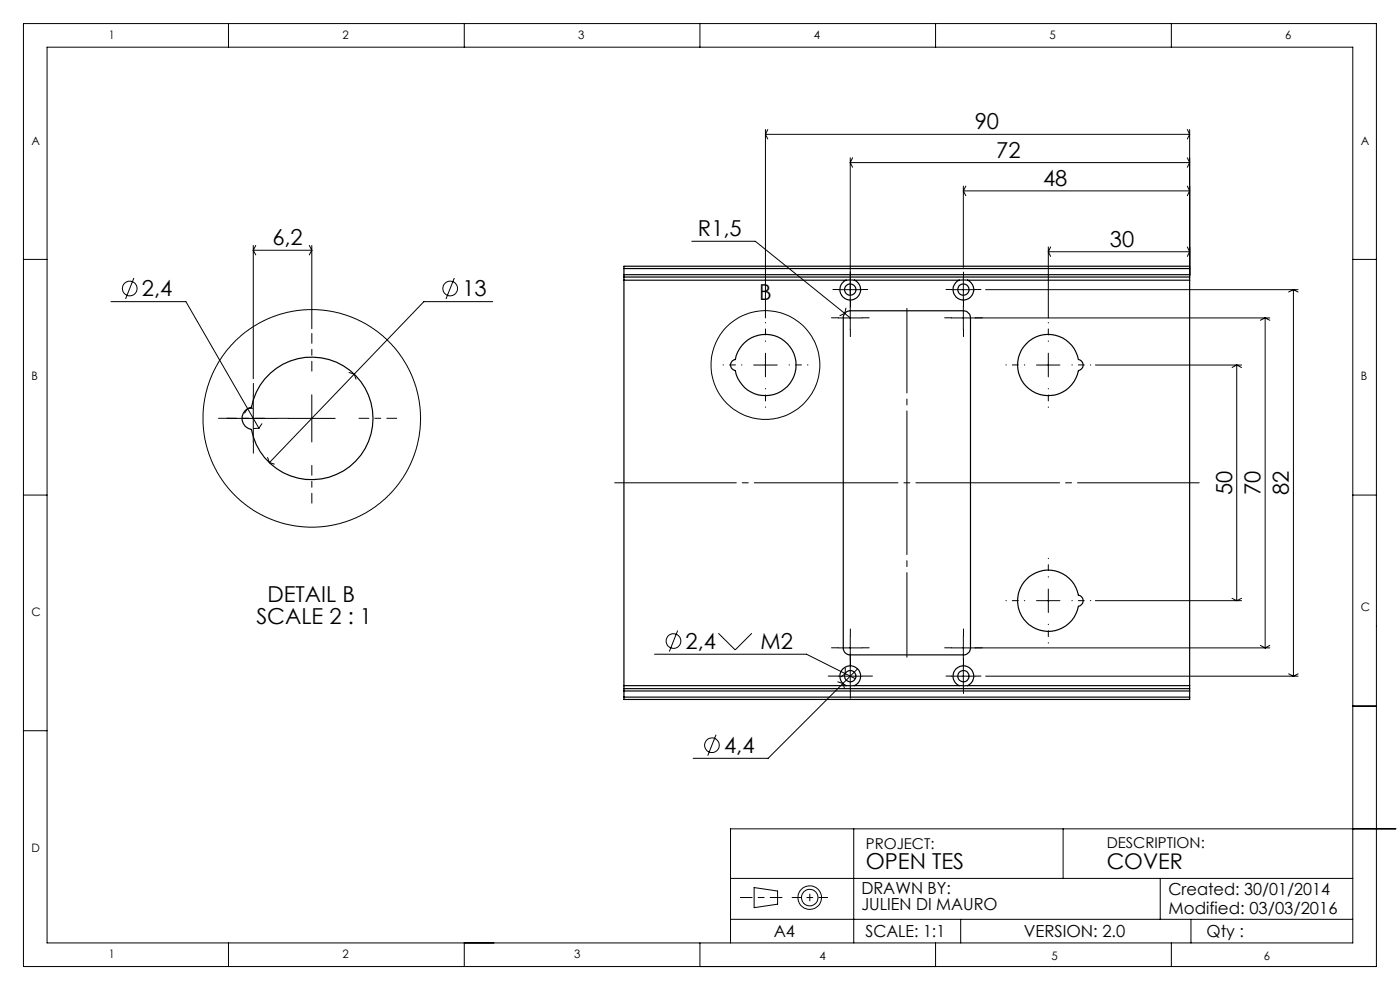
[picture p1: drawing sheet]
<svg xmlns="http://www.w3.org/2000/svg" width="297mm" height="210mm" viewBox="0 0 297 210" stroke-linecap="round" stroke-linejoin="round" font-family="sans-serif">
<g fill="none" stroke="#000" stroke-width=".21">
<path d="M5 5h287v200h-287zM10 10h277v190h-277zM48.5 5v5M98.5 5v5M148.5 5v5M198.5 5v5M248.5 5v5M162.4 27.5v39.9M162.4 28.5h90M162.4 28.5l.5 1M162.9 27.5l-.5 1M180.4 33.5v30.4"/>
<path d="M180.4 34.5h72M180.4 34.5l.5 1M180.9 33.5l-.5 1M204.4 39.5v17.2M204.9 39.5l-.5 1M251.9 39.5l.5 1M251.9 27.5l.5 1M251.9 33.5l.5 1M252.4 27.5v30.9M252.4 28.5l-.5 1M252.4 34.5l-.5 1M5 55h5"/>
<path d="M28.4 59l-1.8 4.4M53.7 52.1v28.3M53.7 53.1h12.4M53.7 53.1l.6 1M54.3 52.1l-.6 1M65.6 52.1l.5 1M66.1 52.1v17.6M66.1 53.1l-.5 1M96.4 59l-1.8 4.4M146.8 51.2h13.4l19 15.3M204.4 58.9v5M204.4 40.5h48"/>
<path d="M204.4 40.5l.5 1M222.4 52.4v15M222.4 53.4h30M222.4 53.4l.5 1M222.9 52.4l-.5 1M251.9 52.4l.5 1M252.4 40.5l-.5 1M252.4 53.4l-.5 1M287 55h5M23.5 64h15.9l15.5 26.8M74 79l1.1 .4 .4 1M104.5 64h-14.6l-32.8 34.1"/>
<path d="M159.9 77.4h5M162.4 74.9v5M177.9 61.4h5M177.9 67.4h5M179.2 66.5l1.2 .9M179.2 66.5l-1 .4M179.5 65.4l-.3 1.1M180.4 64.9v5M201.9 61.4h5M204.4 64.9v5M209.1 61.4h66.3M219.9 77.4h5"/>
<path d="M222.4 74.9v5M232.4 77.4h31M262.4 77.4v50M262.4 77.4l1 .6M262.4 77.4l-1 .6M268.4 67.4v70M268.4 67.4l1 .5M268.4 67.4l-1 .5M269.4 67.4h-67.5M274.4 61.4v82M274.4 61.4l1 .5M274.4 61.4l-1 .5"/>
<path d="M48.7 88.8h10M53.7 86.6l-1.2 .1-.6 .9M53.7 83.7v10.1M54.9 90.8l-1.1 .1M55.6 89.9l-.7 .9M56.8 97l.3 1.1M57.1 98.1l1.1 .4M61.1 88.8h10M66.1 83.7v10.1M5 105h5M287 105h5M138.9 138.8h32.2l10.3 5.2"/>
<path d="M143.8 133.8l-1.8 4.4M152.4 134.3l3.6 3.6 3.5-3.6M177.9 137.4h5M180.4 134.9v5M204.4 134.9v5M219.9 127.4h5M222.4 124.9v5M232.4 127.4h31M261.4 126.9l1 .5M263.4 126.9l-1 .5M267.4 136.9l1 .5M269.4 137.4h-67.5"/>
<path d="M269.4 136.9l-1 .5M5 155h5M151.9 155.8l-1.8 4.5M177.7 144.6l1.1 .4 .4 1.1M177.9 143.4h5M179.3 141.7v1.2l-.9 .7M180.4 140.9v5M181.9 141.9l-19 19h-15.9M201.9 143.4h5M204.4 140.9v5M209.1 143.4h66.3M273.4 142.9l1 .5"/>
<path d="M275.4 142.9l-1 .5M287 149.8h5M181.1 175.8v24.2M225.5 175.8v10.5M296.1 175.8h-141.1v24.2M155 186.3h132M155 195h132M160 188.3l5 .7v2.8l-5 .7zM203.8 195v5M246.1 186.3v8.7M252.7 195v5M48.5 200v5"/>
<path d="M98.5 200v5M148.5 200v5M198.5 200v5M248.5 200v5"/>
<circle cx="27.5" cy="61.2" r="1.55"/>
<circle cx="95.5" cy="61.2" r="1.55"/>
<circle cx="162.4" cy="77.4" r="11.5"/>
<circle cx="66.1" cy="88.8" r="23.1"/>
<circle cx="142.9" cy="136" r="1.55"/>
<circle cx="151" cy="158.1" r="1.56"/>
<circle cx="171.8" cy="190.4" r="1.76"/>
<circle cx="171.8" cy="190.4" r="2.49"/>
</g>
<path d="M157.4 77.4h-4M162.4 72.4v-4M167.4 77.4h4M217.4 77.4h-4M222.4 72.4v-4M227.4 77.4h4M162.4 82.4v4M222.4 82.4v4M217.4 127.4h-4M222.4 122.4v-4M222.4 132.4v4M227.4 127.4h4" fill="none" stroke="#000" stroke-width=".21" stroke-dasharray="30.5 1.3 1.3 1.3" stroke-dashoffset="30.4"/>
<g fill="none" stroke="#000" stroke-width=".21" stroke-dasharray="30.5 1.3 1.3 1.3">
<path d="M180.4 58.9v-1.2M204.4 58.9v-1.2M177.9 61.4h-1.2M177.9 67.4h-1.5M180.4 63.9v1.2M180.4 64.9v-1.5M180.4 69.9v1.5M182.9 61.4h1.2M182.9 67.4h1.5M201.9 61.4h-1.2M201.9 67.4h-1.5M204.4 63.9v1.2"/>
<path d="M204.4 64.9v-1.5M204.4 69.9v1.5M206.9 61.4h1.2M206.9 67.4h1.5M48.8 88.7h-2.4M53.8 83.7v-2.4M53.8 93.7v2.4M58.8 88.7h2.4M177.9 137.4h-1.5M180.4 134.9v-1.5M180.4 139.9v1.5M182.9 137.4h1.5"/>
<path d="M201.9 137.4h-1.5M204.4 134.9v-1.5M204.4 139.9v1.5M206.9 137.4h1.5M177.9 143.4h-2.2M180.4 140.9v-2.2M180.4 145.9v2.2M182.9 143.4h2.2M201.9 143.4h-1.2M204.4 140.9v-1.2M204.4 145.9v1.2M206.9 143.4h1.2"/>
<path d="M171.8 191.1v-1.4"/>
</g>
<path d="M66.2 78.7v-8M56.2 88.7h-8M66.2 98.7v8M76.2 88.7h8" fill="none" stroke="#000" stroke-width=".21" stroke-dasharray="30.5 1.3 1.3 1.3" stroke-dashoffset="28.4"/>
<path d="M130.4 102.4h124" fill="none" stroke="#000" stroke-width=".21" stroke-dasharray="30.5 1.3 1.3 1.3" stroke-dashoffset="4.7"/>
<path d="M192.4 65.4v74" fill="none" stroke="#000" stroke-width=".21" stroke-dasharray="30.5 1.3 1.3 1.3" stroke-dashoffset="12.5"/>
<path d="M157.1 190.4h8.8" fill="none" stroke="#000" stroke-width=".21" stroke-dasharray="30.5 1.3 1.3 1.3" stroke-dashoffset="28"/>
<path d="M168 190.4h7.6" fill="none" stroke="#000" stroke-width=".21" stroke-dasharray="30.5 1.3 1.3 1.3" stroke-dashoffset="28.6"/>
<g fill="none" stroke="#000" stroke-width=".25">
<path d="M132.4 58.8v.6M132.4 58.3v.5M132.4 57v-.5h120v.5M132.4 59.4h47.1M132.4 58.8h120M132.4 57v1.3M132.4 59.4v86M132.4 58.3h120M132.4 57h120M179.5 59.4h1.8M179.5 59.4a2.2 2.2 0 0 0-.9 3.4 2.2 2.2 0 0 0 3.5 0 2.2 2.2 0 0 0-.8-3.4M181.3 59.4h22.2"/>
<path d="M203.5 59.4a2.2 2.2 0 0 0-.9 3.4 2.2 2.2 0 0 0 3.5 0 2.2 2.2 0 0 0-.8-3.4M203.5 59.4h1.8M205.3 59.4h47.1M252.4 58.8v.6M252.4 58.3v.5M252.4 57v1.3M252.4 59.4v86M57.3 79.2a13 13 0 0 1 19.9 2.7 13 13 0 0 1-6.4 19 13 13 0 0 1-17.5-9.8 2.4 2.4 0 0 1-2-2.3 2.4 2.4 0 0 1 2-2.4 12.9 12.9 0 0 1 4-7.2zM158 72.7a6.5 6.5 0 0 1 9.9 1.3 6.5 6.5 0 0 1-3.2 9.5 6.5 6.5 0 0 1-8.7-4.9 1.19 1.19 0 0 1-1-1.2 1.19 1.19 0 0 1 1-1.1 6.3 6.3 0 0 1 2-3.6zM179.5 66.2l.9-.3h24a1.57 1.57 0 0 1 1.5 1.5v70a1.51 1.51 0 0 1-1.5 1.5h-24a1.45 1.45 0 0 1-1.5-1.5v-70.3zM217.7 72.9a6.5 6.5 0 0 1 11.1 3.4 1.2 1.2 0 0 1 1 1.1 1.2 1.2 0 0 1-1 1.2 6.5 6.5 0 0 1-9.4 4.6 6.5 6.5 0 0 1-1.7-10.3zM217.7 122.9a6.5 6.5 0 0 1 11.1 3.4 1.2 1.2 0 0 1 1 1.1 1.2 1.2 0 0 1-1 1.2 6.5 6.5 0 0 1-9.4 4.6 6.5 6.5 0 0 1-1.7-10.3z"/>
<path d="M132.4 145.4v.7M132.4 146.1v.5M132.4 147.9v.5h120v-.5M132.4 145.4h47.1M132.4 146.1h120M132.4 146.6v1.3M132.4 146.6h120M132.4 147.9h120M179.5 145.4a2.2 2.2 0 0 1-.9-3.3 2.2 2.2 0 0 1 3.5 0 2.2 2.2 0 0 1-.8 3.3M179.5 145.4h1.8M181.3 145.4h22.2M203.5 145.4h1.8"/>
<path d="M203.5 145.4a2.2 2.2 0 0 1-.9-3.3 2.2 2.2 0 0 1 3.5 0 2.2 2.2 0 0 1-.8 3.3M205.3 145.4h47.1M252.4 145.4v.7M252.4 146.1v.5M252.4 146.6v1.3"/>
<circle cx="180.4" cy="61.4" r="1.2"/>
<circle cx="204.4" cy="61.4" r="1.2"/>
<circle cx="180.4" cy="143.4" r="1.19"/>
<circle cx="204.4" cy="143.4" r="1.19"/>
</g>
<g font-size="4.7">
<text x="206.8" y="27.5">90</text>
<text x="211.3" y="33.5">72</text>
<text x="221.3" y="39.4">48</text>
<text x="57.8" y="52">6,2</text>
<text x="148.1" y="50.1">R1,5</text>
<text x="235.4" y="52.4">30</text>
<text x="30.1" y="62.9">2,4</text>
<text x="98.1" y="62.9">13</text>
<text x="161" y="63.6">B</text>
<text x="261.4" y="105.1" transform="rotate(-90 261.4 105.1)">50</text>
<text x="267.4" y="105.1" transform="rotate(-90 267.4 105.1)">70</text>
<text x="273.4" y="105.1" transform="rotate(-90 273.4 105.1)">82</text>
<text x="56.7" y="127.7">DETAIL B</text>
<text x="54.4" y="132.3">SCALE 2 : 1</text>
<text x="145.5" y="137.7">2,4</text>
<text x="161.4" y="137.7">M2</text>
<text x="153.6" y="159.8">4,4</text>
<text x="183.7" y="184.2">OPEN TES</text>
</g>
<text font-size="4.6" x="234.8" y="184.3">COVER</text>
<g font-size="3.5">
<text x="182.7" y="189.5">DRAWN BY:</text>
<text x="247.9" y="189.8">Created: 30/01/2014</text>
<text x="182.7" y="193.1">JULIEN DI MAURO</text>
<text x="247.9" y="193.9">Modified: 03/03/2016</text>
<text x="164.1" y="198.8">A4</text>
<text x="183.6" y="198.8">SCALE: 1:1</text>
<text x="217.2" y="198.8">VERSION: 2.0</text>
<text x="256" y="198.8">Qty :</text>
</g>
<g font-size="3.2">
<text x="234.8" y="180">DESCRIPTION:</text>
<text x="183.7" y="180">PROJECT:</text>
</g>
<g font-size="2.5">
<text x="23.1" y="8.2">1</text>
<text x="72.7" y="8.2">2</text>
<text x="122.7" y="8.2">3</text>
<text x="172.7" y="8.2">4</text>
<text x="222.7" y="8.2">5</text>
<text x="272.7" y="8.2">6</text>
<text x="6.7" y="30.7">A</text>
<text x="288.7" y="30.7">A</text>
<text x="6.7" y="80.7">B</text>
<text x="288.7" y="80.7">B</text>
<text x="6.7" y="130.7">C</text>
<text x="288.7" y="129.7">C</text>
<text x="6.7" y="180.7">D</text>
<text x="23.1" y="203.2">1</text>
<text x="72.7" y="203.2">2</text>
<text x="121.8" y="203.2">3</text>
<text x="173.8" y="203.5">4</text>
<text x="223.1" y="203.5">5</text>
<text x="268.1" y="203.5">6</text>
</g>
</svg>
